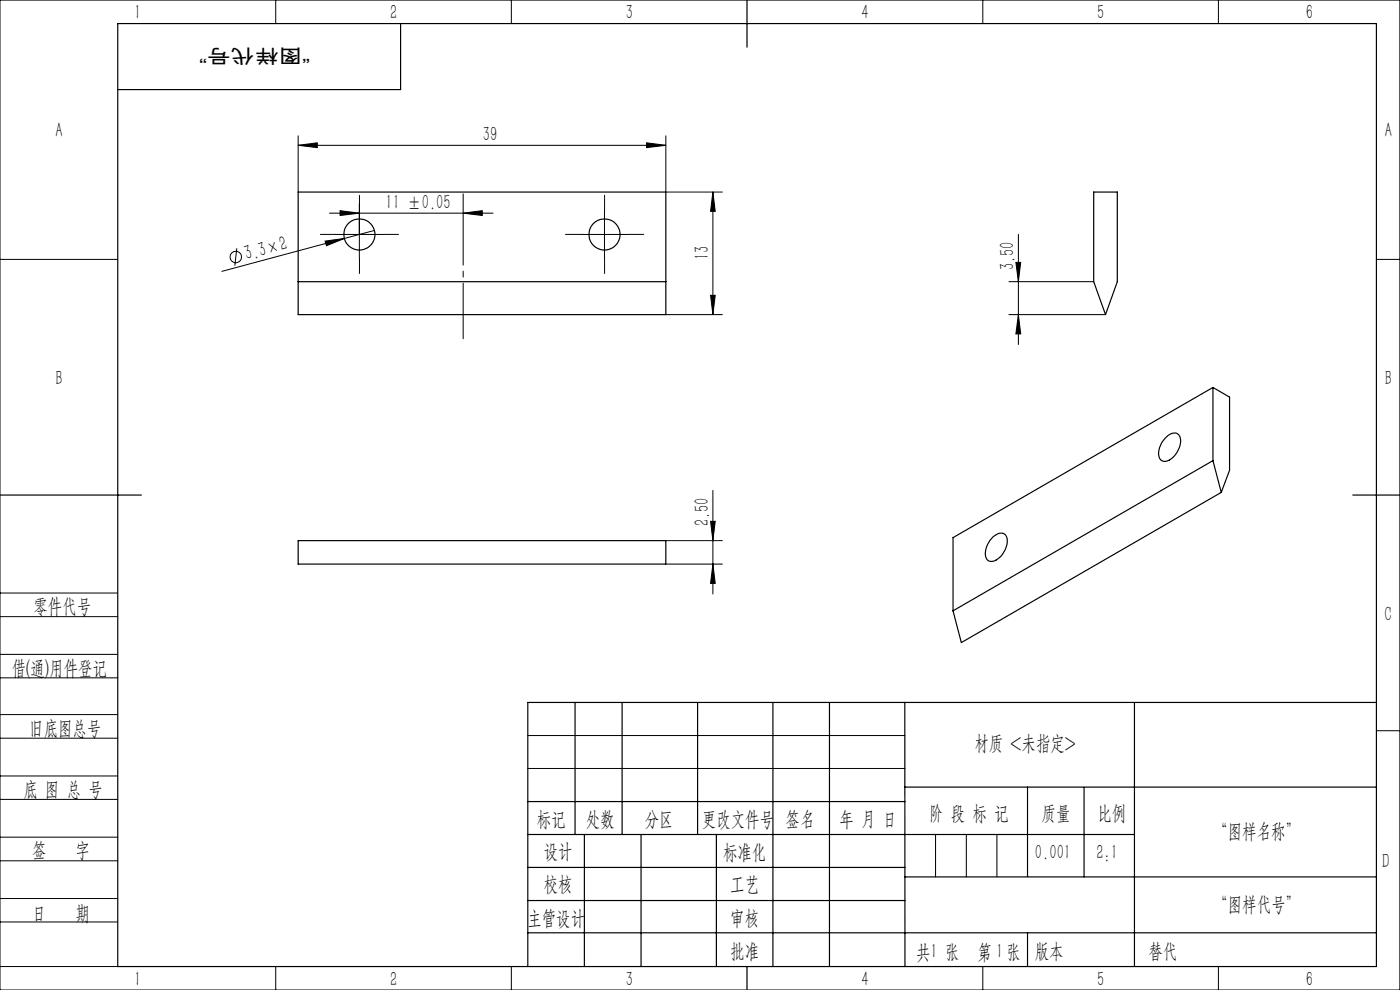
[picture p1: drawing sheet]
<svg xmlns="http://www.w3.org/2000/svg" width="297mm" height="210mm" viewBox="0 0 297 210" stroke-linecap="round" stroke-linejoin="round" font-family="sans-serif">
<g fill="none" stroke="#000" stroke-width=".21">
<path d="M0 0h297v210h-297zM58.5 0v5M108.5 0v5M208.5 0v5M258.5 0v5M63.3 30.8l4-.5v1zM63.3 28.8v11.9M63.3 30.8h78M137.2 30.3l4.1 .5-4.1 .5zM141.3 28.8v11.9h11.9M0 55h25M50.2 52.7l-.4 3.7"/>
<path d="M69 51.1l4.1-.5-3.8 1.5zM69.9 45.2h34.7M71.2 49.7h10M72.1 44.7l4.1 .5-4.1 .5zM76.2 43.2v11.5M79.4 48.9l-32.3 8.7M98.2 45.2l4.1-.5v1zM123.2 49.7h10M128.2 44.7v10M151.2 40.7v26M151.2 40.7l.5 4.1h-1zM214 59.8h18"/>
<path d="M215.5 55.7h1l-.5 4.1zM216 49.7v23.4M292 55h5M141.3 66.7h11.9M150.7 62.6h1l-.5 4.1zM214 66.7h20.5M216 66.7l.5 4.1h-1zM141.3 119.7h11.9M141.3 114.7h11.9M150.7 110.6h1l-.5 4.1zM151.2 104v22M151.2 119.7l.5 4h-1z"/>
<path d="M0 138.8h25M0 125.8h25M0 130.8h25M0 143.8h25M0 156.6h25M0 151.6h25M112 156h80M292 155h5M0 169.6h25M0 164.6h25M0 177.6h25M112 163h80"/>
<path d="M198.5 177v9M205 177v9M211.5 177v9M0 182.6h25M0 190.6h25M0 195.6h25M0 205h25M58.5 205v5M108.5 205v5M208.5 205v5M258.5 205v5"/>
<circle cx="50" cy="54.5" r="1.21"/>
</g>
<path d="M71.3 49.7h-3.3M76.3 44.7v-3.3M76.3 54.7v3.3M81.3 49.7h3.3M123.3 49.7h-3.3M128.3 44.7v-3.3M128.3 54.7v3.3M133.3 49.7h3.3" fill="none" stroke="#000" stroke-width=".21" stroke-dasharray="30.5 1.3 1.3 1.3"/>
<path d="M98.3 41.1v30.8" fill="none" stroke="#000" stroke-width=".21" stroke-dasharray="30.5 1.3 1.3 1.3" stroke-dashoffset="15.4"/>
<g fill="none" stroke="#000" stroke-width=".25">
<path d="M25 5h267v200h-267zM85 5v14h-60M158.5 0v10M63.3 40.7h78v26h-78zM63.3 59.8h78M232 40.7h5v19.1l-2.5 6.9-2.5-6.9zM247.5 92.7a1.67 1.67 0 0 1 2.8-.2 4.6 4.6 0 0 1-3.1 5.4 1.52 1.52 0 0 1-1.4-2.1 5 5 0 0 1 1.7-3.1zM257.3 82.2v15.5M257.3 82.2l3.5 2v15.6l-1.7 4.6M257.3 97.7l1.8 6.7M257.3 97.7l-55.1 31.9M257.3 82.2l-55.1 31.8v15.6"/>
<path d="M0 105h30M63.3 114.7h78v5h-78zM210.7 113.9a1.92 1.92 0 0 1 2.6-.4 4 4 0 0 1-1.3 4.8 1.84 1.84 0 0 1-2.6 .4 4.2 4.2 0 0 1 1.3-4.8zM259.1 104.4l-55.2 31.9-1.7-6.7M287 105h10M122 149v28M132 149v28M148 149v28M164 149v56M176 149v56M191.9 149l.1 56M240.7 149v56"/>
<path d="M292 149h-180v56M112 177h128.7M112 170h80M124 177v28M136 177v28M152 177v28M191.9 167h100.1M218 167v18.9M230 167v19M112 197.9h180M112 184h80M112 191h80"/>
<path d="M192 186h100M218 197.9v7.1M158.5 205v5"/>
<circle cx="76.2" cy="49.7" r="3.3"/>
<circle cx="128.2" cy="49.7" r="3.3"/>
</g>
<g fill="#000">
<path d="M69 51.1l4.1-.5-3.8 1.5z"/>
<path d="M137.2 30.3l4.1 .5-4.1 .5zM63.3 30.8l4-.5v1z"/>
<path d="M72.1 44.7l4.1 .5-4.1 .5zM98.2 45.2l4.1-.5v1z"/>
<path d="M150.7 62.6h1l-.5 4.1zM151.2 40.7l.5 4.1h-1zM216 66.7l.5 4.1h-1zM215.5 55.7h1l-.5 4.1zM151.2 119.7l.5 4h-1zM150.7 110.6h1l-.5 4.1z"/>
</g>
<g font-size="4.4">
<text x="28.5" y="4.1">1</text>
<text x="82.7" y="4.1">2</text>
<text x="132.7" y="4.1">3</text>
<text x="182.7" y="4.1">4</text>
<text x="232.7" y="4.1">5</text>
<text x="277" y="4.1">6</text>
<text x="11.7" y="29.1">A</text>
<text x="102.4" y="29.9">39</text>
<text x="293.8" y="29.1">A</text>
<text x="81.8" y="44.3">11 ±0.05</text>
<text x="52.3" y="55.2" transform="rotate(-15 52.3 55.2)">3.3×2</text>
<text x="150.4" y="55.3" transform="rotate(-90 150.4 55.3)">13</text>
<text x="215.2" y="57.4" transform="rotate(-90 215.2 57.4)">3.50</text>
<text x="11.7" y="81.6">B</text>
<text x="293.8" y="81.6">B</text>
<text x="150.4" y="111.7" transform="rotate(-90 150.4 111.7)">2.50</text>
<text x="7.1" y="130.1">零件代号</text>
<text x="293.7" y="131.6">C</text>
<text x="2.5" y="143.2">借(通)用件登记</text>
<text x="6.2" y="155.8">旧底图总号</text>
<text x="206.7" y="159.1">材质 &lt;未指定&gt;</text>
<text x="5" y="168.9">底 图 总 号</text>
<text x="197.1" y="173.8">阶 段 标 记</text>
<text x="221" y="173.8">质量</text>
<text x="232.8" y="173.8">比例</text>
<text x="113.9" y="175.2">标记</text>
<text x="124.3" y="175.2">处数</text>
<text x="136.8" y="175.2">分区</text>
<text x="148.9" y="175.2">更改文件号</text>
<text x="166.7" y="175.2">签名</text>
<text x="178.1" y="175.2">年 月 日</text>
<text x="257.4" y="177.8">“图样名称”</text>
<text x="6.8" y="181.9">签</text>
<text x="16" y="181.9">字</text>
<text x="115.3" y="182.1">设计</text>
<text x="153.4" y="182.2">标准化</text>
<text x="219.6" y="182.1">0.001</text>
<text x="232.6" y="182.1">2:1</text>
<text x="293.2" y="184.1">D</text>
<text x="115.3" y="189">校核</text>
<text x="154.9" y="189">工艺</text>
<text x="6.8" y="195.2">日</text>
<text x="16" y="195.2">期</text>
<text x="111.9" y="196.2">主管设计</text>
<text x="154.9" y="196.2">审核</text>
<text x="257.4" y="193.2">“图样代号”</text>
<text x="154.9" y="203.1">批准</text>
<text x="194.4" y="203.4">共 张</text>
<text x="197.4" y="203.1">1</text>
<text x="207.4" y="203.4">第 张</text>
<text x="211.3" y="203.1">1</text>
<text x="219.5" y="203.1">版本</text>
<text x="243.6" y="203.1">替代</text>
<text x="28.5" y="209.1">1</text>
<text x="82.7" y="209.1">2</text>
<text x="132.7" y="209.1">3</text>
<text x="182.7" y="209.1">4</text>
<text x="232.7" y="209.1">5</text>
<text x="277" y="209.1">6</text>
</g>
<text font-size="4.1" x="65.8" y="10.4" transform="rotate(-180 65.8 10.4)">“图样代号”</text>
</svg>
